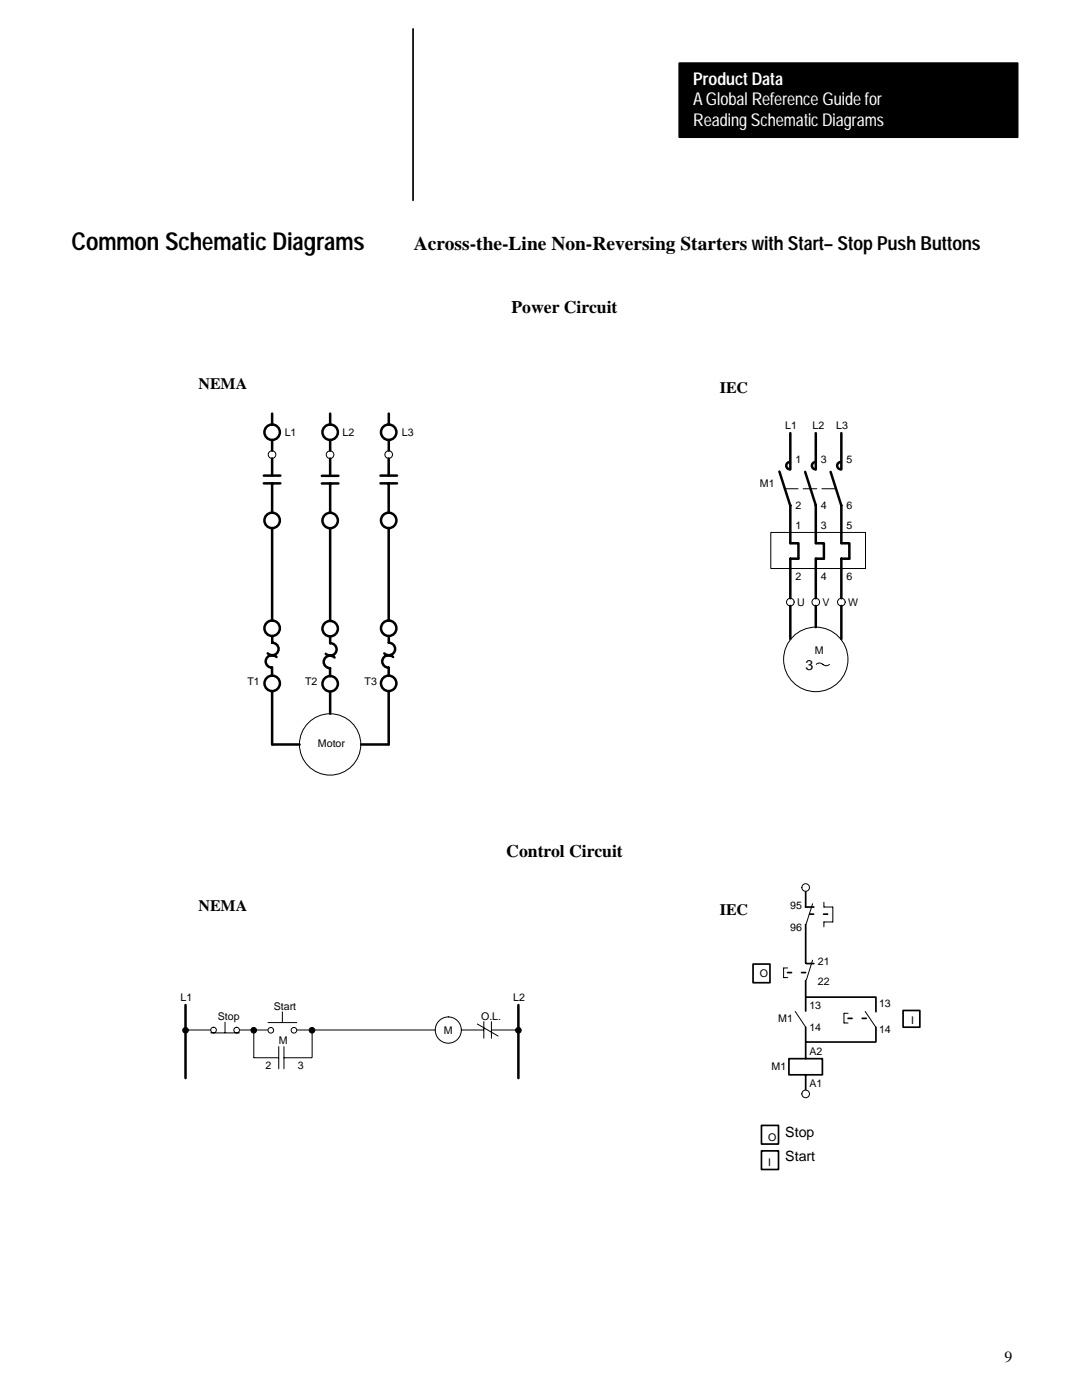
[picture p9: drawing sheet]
<svg xmlns="http://www.w3.org/2000/svg" width="216mm" height="279mm" viewBox="0 0 216 279" stroke-linecap="round" stroke-linejoin="round" font-family="sans-serif">
<path d="M82.4 5.8v34.2M160.8 184.5v7.7M160.8 195.7v6.1M160.9 192.3h1.5M157.4 211.3h6.7v3.2h-6.7zM160.8 205v6.3M160.8 214.5v3M160.8 208h13.9M180.2 201.7h3.3v3.3h-3.3z" fill="none" stroke="#000" stroke-width=".34"/>
<path d="M135.5 12.6h67.6v14.8h-67.6z" fill-rule="evenodd" fill="#000" stroke="#000" stroke-width=".34"/>
<g fill="none" stroke="#000" stroke-width=".2">
<path d="M54.3 90a.76 .76 0 0 0-.7 1 .76 .76 0 0 0 1.2 .3 .76 .76 0 0 0-.2-1.3h-.3M77.6 90a.76 .76 0 0 0-.7 1 .76 .76 0 0 0 1.2 .3 .76 .76 0 0 0-.2-1.3h-.3M153.8 106.3h18.9v7.2h-18.9zM162.9 132.6l.6-.3 .7 .3M164.2 132.6l.7 .3 .6-.3M162.1 191.6l-1.2 4M37 205.6h5M42.1 206.1h5.7M44.9 204v2.1M47.9 205.6h5.5M50.6 205.6v5.4M50.7 211.1h4.9"/>
<path d="M53.5 204.1h5.7M55.6 208.9v4.4M56.3 201.9v2.2M56.7 211.1h5.5M56.7 208.9v4.4M59.3 205.6h27.6M62.3 205.6v5.4M92.1 205.6h4.4M95.2 204.4l4.2 2.4M96.5 203.9v3.3M98.1 203.9v3.3M98.1 205.6h5.3"/>
<path d="M172.6 201.9l2.1 3"/>
<circle cx="65.9" cy="90.7" r=".76"/>
<circle cx="157.7" cy="120.2" r=".76"/>
<circle cx="162.8" cy="131.6" r="6.4"/>
<circle cx="162.8" cy="120.2" r=".76"/>
<circle cx="167.9" cy="120.2" r=".76"/>
<circle cx="65.9" cy="148.6" r="6.1"/>
<circle cx="42.6" cy="205.6" r=".56"/>
<circle cx="47.2" cy="205.6" r=".56"/>
<circle cx="54" cy="205.6" r=".56"/>
<circle cx="58.7" cy="205.6" r=".56"/>
<circle cx="89.5" cy="205.6" r="2.61"/>
</g>
<g fill="none" stroke="#000" stroke-width=".5">
<path d="M52.6 96.5h3.3M52.6 94.9h3.3M54.3 82.5v2.2M54.3 87.8v2.1M54.3 91.5v3.4M54.3 96.5v5.8M64.2 95h3.3M64.2 96.5h3.3M65.9 82.5v2.2M65.9 87.8v2.1M65.9 91.5v3.4M65.9 96.5v5.8"/>
<path d="M75.9 96.5h3.3M75.9 94.9h3.3M77.6 91.5v3.4M77.6 96.5v5.8M77.6 82.5v2.2M77.6 87.8v2.1M155.5 94.1l2.2 6.8v7.5M157.6 92.2a.73 .73 0 0 0-.7 .7 .73 .73 0 0 0 .7 .8M157.7 86.4v7.3M160.7 94.2l2.1 6.6M162.7 92.2a.73 .73 0 0 0-.7 .7 .73 .73 0 0 0 .7 .8M162.8 86.4v7.3"/>
<path d="M165.7 94.2l2.2 6.6M167.8 92.2a.73 .73 0 0 0-.8 .7 .73 .73 0 0 0 .8 .8M167.9 86.4v7.3M54.3 105.4v18.5M65.9 105.4v18.5M77.6 105.4v18.5M157.7 111.5v7.9M157.7 108.4h1.6v3.1M157.7 111.5h1.6M162.8 100.9v7.5M162.8 111.5v7.9M162.8 108.4h1.6v3.1"/>
<path d="M162.8 111.5h1.6M167.9 100.9v7.5M167.9 111.5v7.9M167.9 108.4h1.6v3.1h-1.6M54.3 138v10.6h5.5M54.3 126.9v1.4a1.25 1.25 0 0 1 1.2 1.7 1.25 1.25 0 0 1-2.1 .4M55.2 131.1a1.25 1.25 0 0 0-2.1 .4 1.25 1.25 0 0 0 1.2 1.7v1.6M65.9 127v1.4a1.25 1.25 0 0 1 1.2 1.7 1.25 1.25 0 0 1-2.1 .4M65.9 138v4.4M66.8 131.2a1.25 1.25 0 0 0-2.1 .4 1.25 1.25 0 0 0 1.2 1.7v1.6M77.6 133.2v1.6M77.6 138v10.6"/>
<path d="M77.6 126.9v1.4a1.25 1.25 0 0 1 1.1 1.7 1.25 1.25 0 0 1-2 .4M78.4 131.1a1.25 1.25 0 0 0-2 .4 1.25 1.25 0 0 0 1.1 1.7M157.7 120.9v6.6M162.8 120.9v4.3M167.9 120.9v6.6M72.1 148.6h5.4M37 200.6v14.6M103.4 200.6v14.6"/>
<circle cx="54.3" cy="86.3" r="1.54"/>
<circle cx="65.9" cy="86.3" r="1.54"/>
<circle cx="77.6" cy="86.3" r="1.54"/>
<circle cx="54.3" cy="103.9" r="1.54"/>
<circle cx="65.9" cy="103.9" r="1.54"/>
<circle cx="77.6" cy="103.9" r="1.54"/>
<circle cx="54.3" cy="125.4" r="1.54"/>
<circle cx="54.3" cy="136.4" r="1.54"/>
<circle cx="65.9" cy="125.5" r="1.54"/>
<circle cx="65.9" cy="136.5" r="1.54"/>
<circle cx="77.6" cy="136.4" r="1.54"/>
<circle cx="77.6" cy="125.4" r="1.54"/>
</g>
<g fill="#000" stroke="#000" stroke-width=".2">
<circle cx="37" cy="205.6" r=".56"/>
<circle cx="50.6" cy="205.6" r=".56"/>
<circle cx="62.3" cy="205.6" r=".56"/>
<circle cx="103.4" cy="205.6" r=".56"/>
</g>
<path d="M156.5 97.5h10.3" fill="none" stroke="#000" stroke-width=".2" stroke-dasharray="2.7 1"/>
<circle cx="160.8" cy="177.1" r=".76" fill="#fff"/>
<g fill="none" stroke="#000" stroke-width=".2">
<path d="M156.4 193.2v1.9M156.4 195.1h.8M156.4 193.2h.8M168.4 202.2v2M168.4 204.2h.8M168.5 202.2h.7"/>
<circle cx="160.8" cy="177.1" r=".76"/>
</g>
<path d="M160.8 199h13.9" fill="none" stroke="#000" stroke-width=".34"/>
<circle cx="160.8" cy="218.3" r=".76" fill="#fff"/>
<g fill="none" stroke="#000" stroke-width=".2">
<path d="M162.1 180.4l-1.2 4M164.4 180.1v.9h1.8v3M166.1 184h-1.7v1M158.7 201.9l2 3"/>
<circle cx="160.8" cy="218.3" r=".76"/>
</g>
<path d="M160.8 178v3M150.3 192.4h3.3v3.7h-3.3zM160.7 181h1.7M174.8 199v2.9M174.8 205v2.9M151.9 224.6h3.4v3.7h-3.4zM151.9 229.7h3.4v3.7h-3.4z" fill="none" stroke="#000" stroke-width=".34"/>
<path d="M157.1 194.1h3.7M161.5 182.4h3.7M169.2 203.2h3.7" fill="none" stroke="#000" stroke-width=".34" stroke-dasharray=".8 2"/>
<text font-size="4.9" x="14.2" y="49.9">Common Schematic Diagrams</text>
<text font-size="3.9" x="82.6" y="49.9">Across-the-Line Non-Reversing Starters with Start– Stop Push Buttons</text>
<g font-size="3.5" fill="#fff">
<text x="138.3" y="17">Product Data</text>
<text x="138.3" y="20.9">A Global Reference Guide for</text>
<text x="138.3" y="25.1">Reading Schematic Diagrams</text>
</g>
<g font-size="3.5">
<text x="102.1" y="62.5">Power Circuit</text>
<text x="101" y="171">Control Circuit</text>
</g>
<g font-size="3.2">
<text x="39.6" y="77.7">NEMA</text>
<text x="143.6" y="78.4">IEC</text>
<text x="39.6" y="181.9">NEMA</text>
<text x="143.6" y="182.6">IEC</text>
<text x="200.4" y="271.8">9</text>
</g>
<g font-size="2.8">
<text x="160.8" y="133.6">3</text>
<text x="156.7" y="227">Stop</text>
<text x="156.7" y="231.7">Start</text>
</g>
<g font-size="2.1">
<text x="56.8" y="87">L1</text>
<text x="68.3" y="87">L2</text>
<text x="80.2" y="87">L3</text>
<text x="156.7" y="85.7">L1</text>
<text x="162.1" y="85.7">L2</text>
<text x="166.9" y="85.7">L3</text>
<text x="158.7" y="92.4">1</text>
<text x="163.8" y="92.4">3</text>
<text x="168.9" y="92.4">5</text>
<text x="151.6" y="97.2">M1</text>
<text x="158.7" y="101.6">2</text>
<text x="163.8" y="101.6">4</text>
<text x="168.9" y="101.6">6</text>
<text x="158.7" y="105.7">1</text>
<text x="163.8" y="105.7">3</text>
<text x="168.9" y="105.7">5</text>
<text x="158.7" y="115.8">2</text>
<text x="163.8" y="115.8">4</text>
<text x="168.9" y="115.8">6</text>
<text x="159.1" y="120.9">U</text>
<text x="164.1" y="120.9">V</text>
<text x="169.2" y="120.9">W</text>
<text x="162.6" y="130.5">M</text>
<text x="49.4" y="136.8">T1</text>
<text x="60.9" y="136.8">T2</text>
<text x="72.7" y="136.8">T3</text>
<text x="63.4" y="149">Motor</text>
<text x="157.7" y="181.3">95</text>
<text x="157.7" y="185.7">96</text>
<text x="151.6" y="194.9">O</text>
<text x="163.2" y="192.5">21</text>
<text x="163.2" y="196.6">22</text>
<text x="36" y="199.8">L1</text>
<text x="43.5" y="203.5">Stop</text>
<text x="54.6" y="201.5">Start</text>
<text x="96" y="203.5">O.L.</text>
<text x="102.4" y="199.8">L2</text>
<text x="161.5" y="201.3">13</text>
<text x="175.4" y="201">13</text>
<text x="55.7" y="208.3">M</text>
<text x="88.5" y="206.3">M</text>
<text x="155.3" y="204">M1</text>
<text x="161.5" y="205.7">14</text>
<text x="175.4" y="206.1">14</text>
<text x="181.8" y="204.4">I</text>
<text x="53" y="213.4">2</text>
<text x="59.4" y="213.4">3</text>
<text x="154" y="213.5">M1</text>
<text x="161.5" y="210.6">A2</text>
<text x="161.5" y="216.9">A1</text>
<text x="153.3" y="227.7">O</text>
<text x="153.3" y="232.7">I</text>
</g>
</svg>
